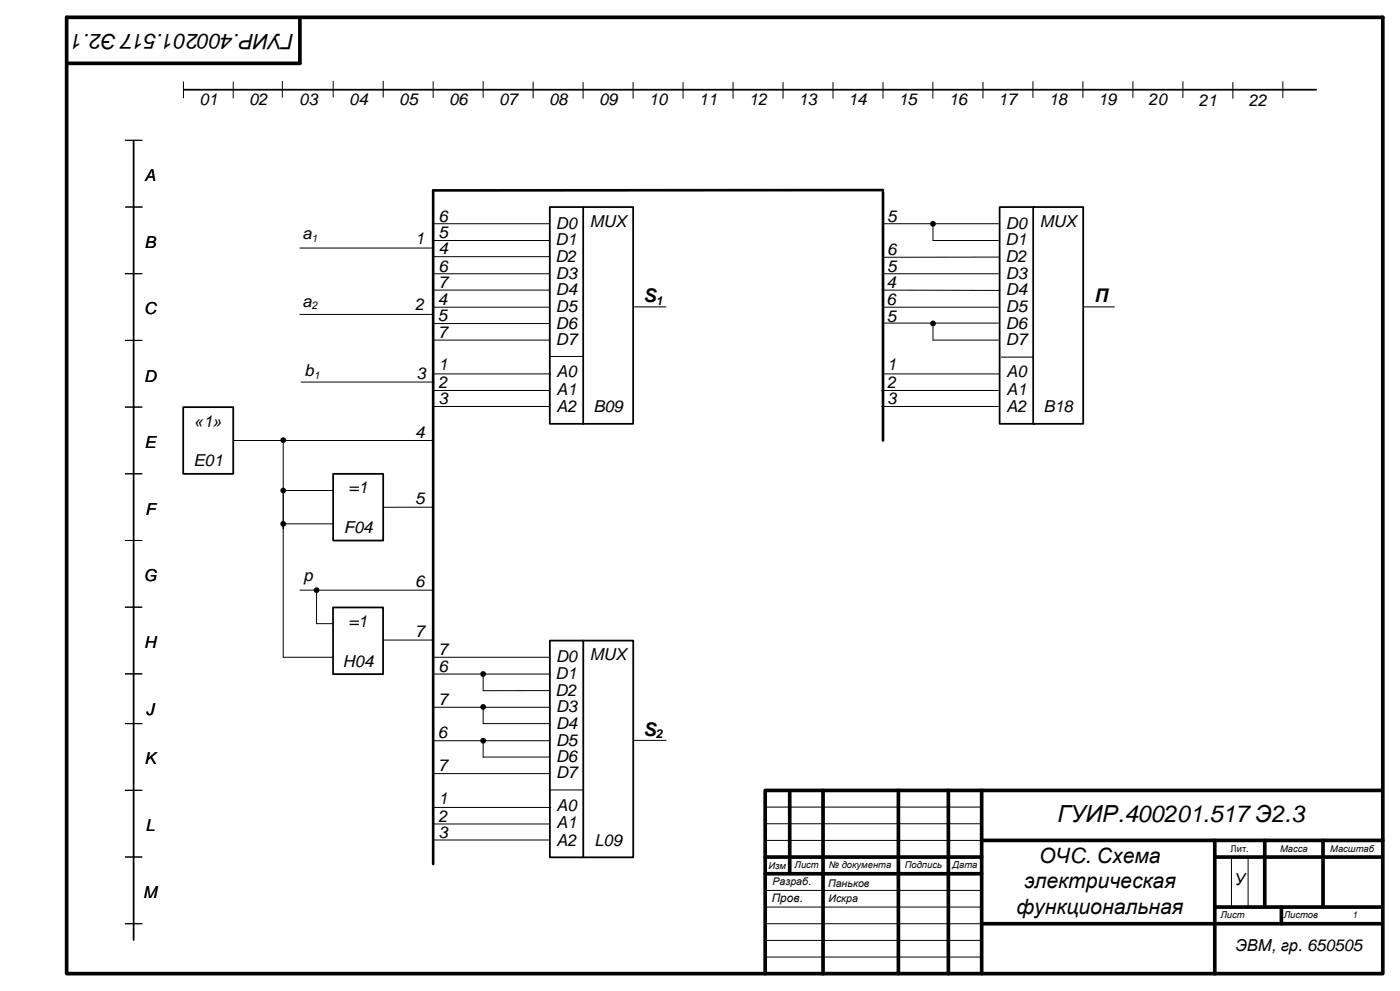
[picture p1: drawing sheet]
<svg xmlns="http://www.w3.org/2000/svg" width="420mm" height="297mm" viewBox="0 0 420 297" stroke-linecap="round" stroke-linejoin="round" font-family="sans-serif">
<path d="M55.2 26.9h339.8M300 62.1h10.5v65h-10.5z" fill="none" stroke="#000" stroke-width=".53"/>
<g fill="none" stroke="#000" stroke-width=".3">
<path d="M55.1 24.5v4.8M70 24.6v4.8M84.7 24.4v4.8M100 24.3v4.9M115 24.3v4.8M130 24.4v4.8M145 24.4v4.8M160 24.6v4.8M175 24.7v4.8M190 24.7v4.8M205 24.7v4.8M220 24.7v4.8"/>
<path d="M235 24.7v4.8M250 24.7v4.8M265 24.7v4.8M280 24.6v4.8M295 24.6v4.8M310 24.4v4.9M325 24.4v4.9M340 24.4v4.9M355 24.4v4.9M37.6 42.1h5M37.7 62.1h5M37.6 82.1h5"/>
<path d="M90 94.3h39.9M190 92h9.9M37.6 102.1h5M90.4 114.6h39.9M37.6 122.1h5M70 132.1h60M37.6 142.1h5M37.6 162.1h5M90 177h40M95 177v10h4.9M37.6 182.1h5M112.8 191.9h17.2"/>
<path d="M37.6 202.1h5M37.6 217h5M37.6 237h5M37.6 257h5M229.6 242h65M229.6 247h65M229.6 252h65M369.6 257v15M374.6 257v15M37.6 277h5M229.6 267h65M229.6 272h65"/>
<path d="M229.6 277h65.1M229.6 282h65M229.6 287h65"/>
</g>
<g fill="none" stroke="#000" stroke-width="1.1">
<path d="M20 5.2h395v286.8h-395zM90 5.4v13.6h-69.5M237 237.4v24M247 237v55M269.6 237v55M284.6 237v55M294.6 237v55M414.5 237h-184.9v55M229.6 257h65M294.6 252h120.4M364.6 252v40M364.6 257h49.9"/>
<path d="M379.6 252v20M397.1 252v20M229.6 262h65M294.7 277h119.8M364.6 272h49.9M384.6 272v5"/>
</g>
<path d="M265 57l-135 .1v202M265 57.6v74.5" fill="none" stroke="#000" stroke-width=".79"/>
<circle cx="95" cy="177" r=".87" fill="#000"/>
<path d="M99.9 182.2h15.1v20h-15.1z" fill-rule="evenodd" fill="#fff"/>
<path d="M40.1 42.2v239.7M99.9 182.2h15.1v20h-15.1z" fill="none" stroke="#000" stroke-width=".53"/>
<g fill="none" stroke="#000" stroke-width=".3">
<path d="M370 24.7v4.8M385 24.5v4.8M37.6 42.1h5M37.7 62.1h5M90 74.4h40M37.6 82.1h5M37.6 102.1h5M37.6 122.1h5M37.6 142.1h5M37.6 162.1h5M37.6 182.1h5M37.6 202.1h5"/>
<path d="M37.6 217h5M37.6 237h5M37.6 257h5M37.6 277h5"/>
</g>
<path d="M55 122.1h15v20h-15z" fill-rule="evenodd" fill="#fff"/>
<path d="M55 122.1h15v20h-15z" fill="none" stroke="#000" stroke-width=".53"/>
<path d="M85 147.1v11.5" fill="none" stroke="#000" stroke-width=".3"/>
<circle cx="85" cy="147.1" r=".87" fill="#000"/>
<path d="M175 62.1h15v65h-15z" fill-rule="evenodd" fill="#fff"/>
<path d="M175 62.1h15v65h-15z" fill="none" stroke="#000" stroke-width=".53"/>
<path d="M165 62.1h10v65h-10z" fill-rule="evenodd" fill="#fff"/>
<path d="M165 62.1h10v65h-10z" fill="none" stroke="#000" stroke-width=".53"/>
<path d="M130 67.1h35M130 72.1h35M130 77h35M130 82.1h35M130 87h35M130 92.1h35M130 97h35M130 102h35M130 117.1h35M130.3 112.1h35M165 106.9h10M130 121.9h35" fill="none" stroke="#000" stroke-width=".3"/>
<path d="M100 142.1h15v20h-15z" fill-rule="evenodd" fill="#fff"/>
<path d="M100 142.1h15v20h-15z" fill="none" stroke="#000" stroke-width=".53"/>
<path d="M85 132v65.1h14.9M100 147.1h-15M100 157.1h-15M130 152.1h-15M190 222h9.9" fill="none" stroke="#000" stroke-width=".3"/>
<g fill="#000">
<circle cx="85" cy="132" r=".87"/>
<circle cx="85" cy="157.1" r=".87"/>
</g>
<path d="M175 192.1h15v65h-15z" fill-rule="evenodd" fill="#fff"/>
<path d="M175 192.1h15v65h-15z" fill="none" stroke="#000" stroke-width=".53"/>
<path d="M165 192.1h10v65h-10z" fill-rule="evenodd" fill="#fff"/>
<path d="M165 192.1h10v65h-10z" fill="none" stroke="#000" stroke-width=".53"/>
<g fill="none" stroke="#000" stroke-width=".3">
<path d="M324.6 92h9.9M130 197.1h35M130 202.1h35M130 212.1h35M145 202.1v5h20M145 212v5h20M130 222.1h35M130 232h35M145 227h20M145 222.1v5M165 236.9h10M130 247.1h35"/>
<path d="M130 251.9h35M130.3 242.1h35"/>
</g>
<g fill="#000">
<circle cx="145" cy="212" r=".87"/>
<circle cx="145" cy="202.1" r=".86"/>
<circle cx="145" cy="222.1" r=".87"/>
</g>
<path d="M310.1 62.1h15v65h-15z" fill-rule="evenodd" fill="#fff"/>
<path d="M310.1 62.1h15v65h-15z" fill="none" stroke="#000" stroke-width=".53"/>
<path d="M265 67.1h34.6M280 67.1v5h19.6M300 77.1l-35 .1M264.7 87l35.4 .1M265 82.1h34.6M265 92.1h34.6M265.4 96.9h34.2M280 97v5h19.6M264.6 117.1h35M264.9 112.1h35M300.5 107.1h9.6M264.6 121.9h35" fill="none" stroke="#000" stroke-width=".3"/>
<g fill="#000">
<circle cx="280" cy="67.1" r=".87"/>
<circle cx="280" cy="97" r=".86"/>
</g>
<text font-size="7.1" x="317.4" y="246.6">ГУИР.400201.517Э2.3</text>
<g font-size="6.3">
<text x="88.2" y="10.2" transform="rotate(-180 88.2 10.2)">ГУИР.400201.517Э2.1</text>
<text x="311.8" y="258.8">ОЧC. Схема</text>
<text x="307.3" y="266.4">электрическая</text>
<text x="305.1" y="274">функциональная</text>
</g>
<g font-size="5.6">
<text x="193.1" y="90.7">S</text>
<text x="328.6" y="90.7">П</text>
<text x="193.1" y="220.7">S</text>
</g>
<g font-size="4.9">
<text x="59.8" y="31.6">01</text>
<text x="74.8" y="31.6">02</text>
<text x="89.8" y="31.6">03</text>
<text x="104.8" y="31.6">04</text>
<text x="119.8" y="31.6">05</text>
<text x="134.8" y="31.6">06</text>
<text x="149.8" y="31.6">07</text>
<text x="164.8" y="31.6">08</text>
<text x="179.8" y="31.6">09</text>
<text x="194.8" y="31.6">10</text>
<text x="209.8" y="31.6">11</text>
<text x="224.8" y="31.6">12</text>
<text x="239.6" y="31.6">13</text>
<text x="254.5" y="31.6">14</text>
<text x="269.6" y="31.6">15</text>
<text x="284.7" y="31.6">16</text>
<text x="299.6" y="31.6">17</text>
<text x="314.7" y="31.6">18</text>
<text x="329.6" y="31.6">19</text>
<text x="344.7" y="31.6">20</text>
<text x="359.8" y="31.7">21</text>
<text x="374.8" y="31.7">22</text>
<text x="43.4" y="54.3">A</text>
<text x="90.7" y="71.8">a</text>
<text x="131.6" y="66.4">6</text>
<text x="131.6" y="71.4">5</text>
<text x="166.8" y="68.6">D0</text>
<text x="177" y="68">MUX</text>
<text x="266.2" y="66.4">5</text>
<text x="301.9" y="68.6">D0</text>
<text x="312.1" y="68">MUX</text>
<text x="43.4" y="74.3">B</text>
<text x="124.6" y="73">1</text>
<text x="131.6" y="76.3">4</text>
<text x="166.7" y="73.5">D1</text>
<text x="266.2" y="76.4">6</text>
<text x="301.8" y="73.5">D1</text>
<text x="131.6" y="81.4">6</text>
<text x="166.7" y="78.6">D2</text>
<text x="166.8" y="83.6">D3</text>
<text x="266.2" y="81.4">5</text>
<text x="301.8" y="78.6">D2</text>
<text x="301.9" y="83.6">D3</text>
<text x="131.6" y="86.5">7</text>
<text x="166.8" y="88.6">D4</text>
<text x="266" y="86.4">4</text>
<text x="301.9" y="88.6">D4</text>
<text x="43.3" y="94.3">C</text>
<text x="90.8" y="92">a</text>
<text x="124.6" y="93.1">2</text>
<text x="131.4" y="91.4">4</text>
<text x="166.8" y="93.6">D5</text>
<text x="266" y="91.6">6</text>
<text x="301.9" y="93.6">D5</text>
<text x="131.4" y="96.3">5</text>
<text x="131.5" y="101.3">7</text>
<text x="166.8" y="98.6">D6</text>
<text x="266.1" y="96.4">5</text>
<text x="301.9" y="98.6">D6</text>
<text x="166.8" y="103.4">D7</text>
<text x="301.9" y="103.4">D7</text>
<text x="91.4" y="112.9">b</text>
<text x="125" y="113.6">3</text>
<text x="131.6" y="111.1">1</text>
<text x="167" y="113.1">A0</text>
<text x="266.2" y="111.1">1</text>
<text x="302.1" y="113.1">A0</text>
<text x="43.3" y="114.5">D</text>
<text x="131.6" y="116.4">2</text>
<text x="167" y="118.4">A1</text>
<text x="266.2" y="116.4">2</text>
<text x="302" y="118.4">A1</text>
<text x="131.6" y="121.2">3</text>
<text x="167" y="123.6">A2</text>
<text x="178.1" y="123.6">B09</text>
<text x="266.2" y="121.2">3</text>
<text x="302" y="123.6">A2</text>
<text x="313.2" y="123.6">B18</text>
<text x="58.4" y="128">«1»</text>
<text x="124.6" y="131.2">4</text>
<text x="43.4" y="134.3">E</text>
<text x="58.1" y="139.8">E01</text>
<text x="104.7" y="148">=1</text>
<text x="43.5" y="154.3">F</text>
<text x="124.6" y="151.2">5</text>
<text x="103.2" y="159.8">F04</text>
<text x="43.1" y="174.3">G</text>
<text x="91.1" y="174.2">p</text>
<text x="124.6" y="176.1">6</text>
<text x="104.6" y="188">=1</text>
<text x="124.6" y="191.1">7</text>
<text x="43.3" y="194.3">H</text>
<text x="131.6" y="196.4">7</text>
<text x="177" y="198">MUX</text>
<text x="102.9" y="199.9">H04</text>
<text x="131.6" y="201.4">6</text>
<text x="166.8" y="203.5">D1</text>
<text x="166.9" y="198.6">D0</text>
<text x="166.7" y="208.6">D2</text>
<text x="43.8" y="214.3">J</text>
<text x="131.6" y="211.4">7</text>
<text x="166.9" y="213.6">D3</text>
<text x="131.4" y="221.4">6</text>
<text x="166.9" y="218.6">D4</text>
<text x="166.9" y="223.6">D5</text>
<text x="43.4" y="229.2">K</text>
<text x="131.5" y="231.2">7</text>
<text x="166.9" y="228.6">D6</text>
<text x="166.9" y="233.4">D7</text>
<text x="131.6" y="241.1">1</text>
<text x="167" y="243.1">A0</text>
<text x="43.7" y="249.2">L</text>
<text x="131.6" y="246.4">2</text>
<text x="131.6" y="251.2">3</text>
<text x="167" y="248.4">A1</text>
<text x="167" y="253.6">A2</text>
<text x="178.4" y="253.6">L09</text>
<text x="43" y="269.2">M</text>
<text x="370.5" y="265.5">У</text>
<text x="370.8" y="285.2">ЭВМ, гр. 650505</text>
</g>
<g font-size="3.7">
<text x="196.8" y="91.4">1</text>
<text x="196.9" y="221.4">2</text>
</g>
<text font-size="3.5" x="231.6" y="270.6">Пров.</text>
<g font-size="3.2">
<text x="93.5" y="72.5">1</text>
<text x="93.6" y="92.7">2</text>
<text x="94.2" y="113.6">1</text>
<text x="231.8" y="265.5">Разраб.</text>
<text x="248.5" y="266">Паньков</text>
<text x="248.6" y="270.5">Искра</text>
</g>
<g font-size="2.8">
<text x="369.3" y="255.4">Лит.</text>
<text x="384.2" y="255.4">Масса</text>
<text x="399.2" y="255.4">Масштаб</text>
<text x="230.6" y="260.6">Изм</text>
<text x="238.5" y="260.4">Лист</text>
<text x="248.8" y="260.4">№ документа</text>
<text x="271.5" y="260.4">Подпись</text>
<text x="285.9" y="260.4">Дата</text>
<text x="366.3" y="275.4">Лист</text>
<text x="385.3" y="275.4">Листов</text>
<text x="405.8" y="275.4">1</text>
</g>
</svg>
